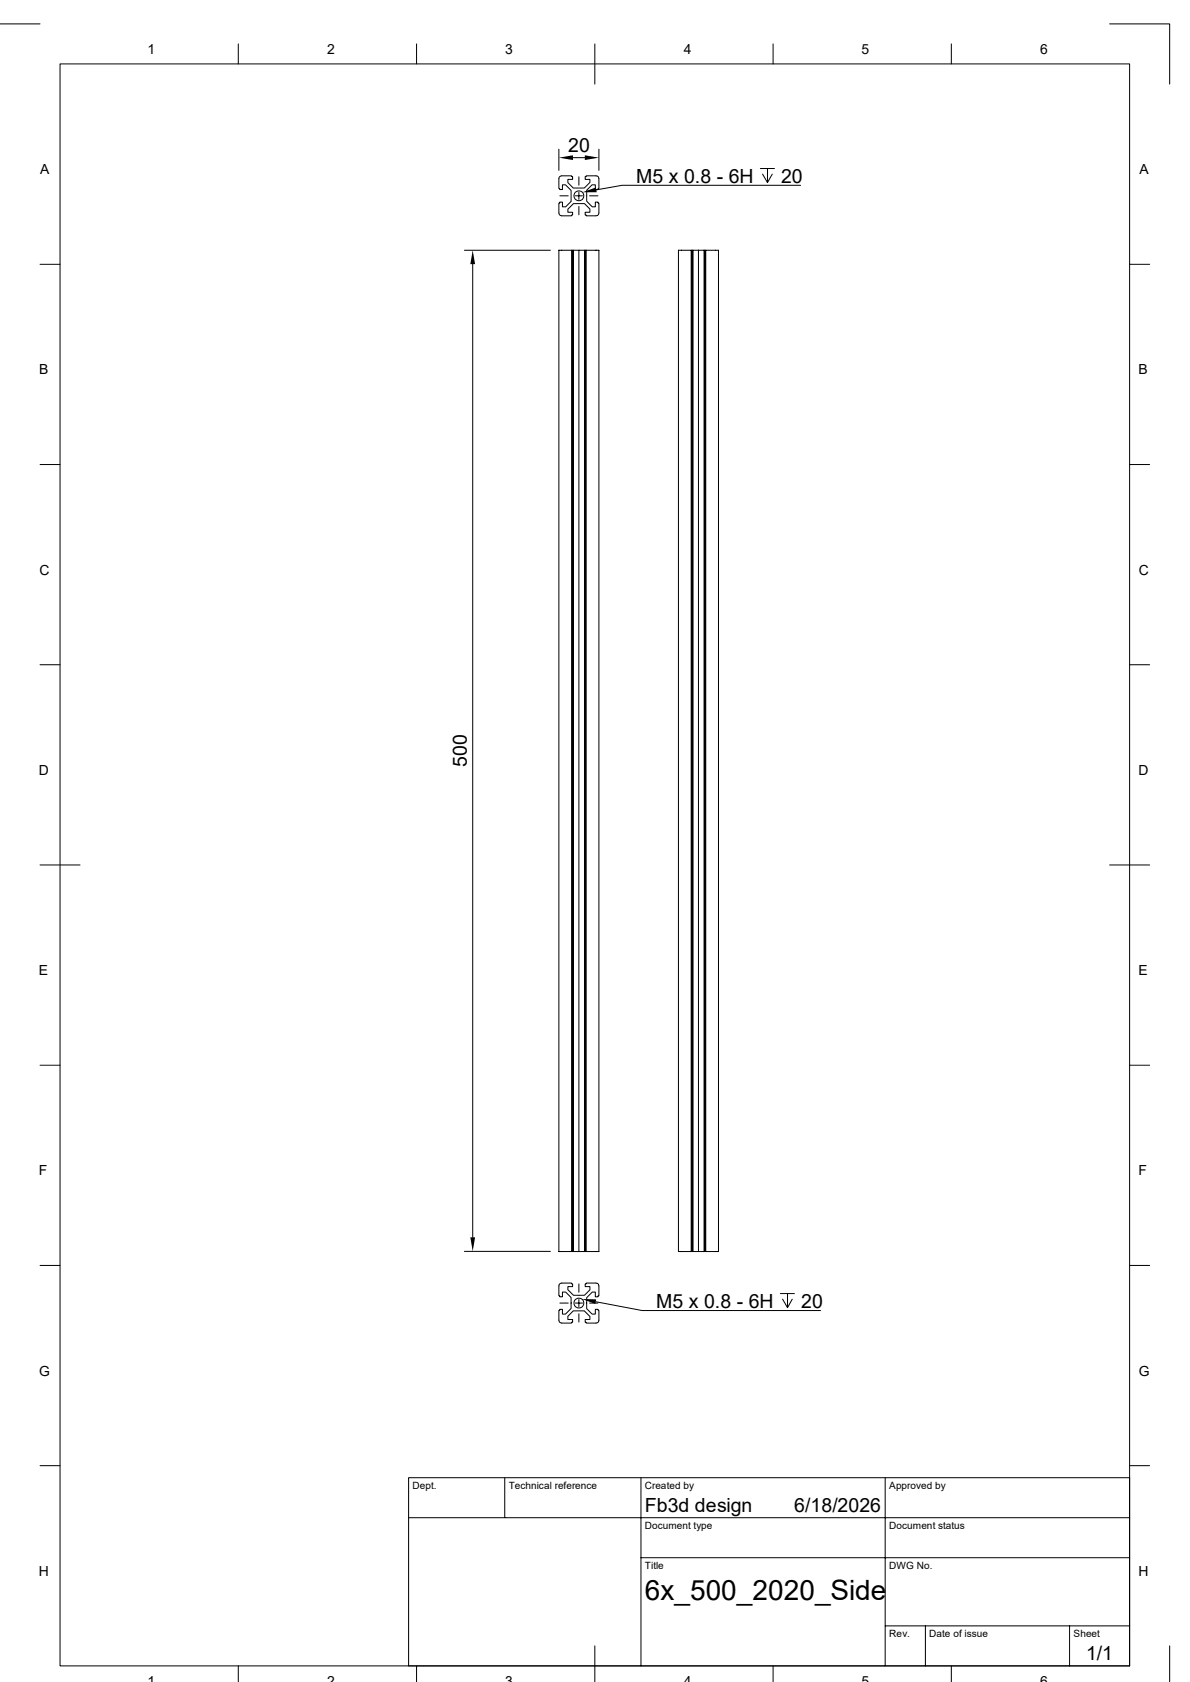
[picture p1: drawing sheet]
<svg xmlns="http://www.w3.org/2000/svg" width="297mm" height="420mm" viewBox="0 0 297 420" stroke-linecap="round" stroke-linejoin="round" font-family="sans-serif">
<g fill="none" stroke="#000" stroke-width=".25">
<path d="M0 6h10M15 16h266.9v400h-266.9zM59.5 11v5M104 11v5M148.5 11v10M193 11v5M237.4 11v5M276.9 6h15v15M139.5 37.3v5.2M143 39.4h3M149.5 37.3v5.2M139.7 44.1l.5-.2h2.5v.2h.2v.7h-1.2v.8l1.4 1.3h2.7l1.4-1.3v-.8h-1.2v-.7h.3v-.2h2.5l.6 .3 .1 2.9h-.2v.2h-.7v-1.2h-.8l-1.4 1.4v2.7l1.4 1.4h.8v-1.1h.7v.2h.2v2.5l-.4 .6-2.8 .1v-.2h-.2v-.7h1.1v-.8l-1.3-1.4h-2.8l-1.4 1.4v.8h1.2v.7h-.2v.2h-2.5l-.5-.2-.2-.5v-2.5h.2v-.2h.7v1.1h.8l1.3-1.3v-2.8l-1.4-1.4h-.7v1.2h-.7v-.2h-.2v-2.5z"/>
<path d="M139.7 48.9h2.1M143.6 48.9h1.8M144.5 44.2v2M144.5 48v1.8M144.5 51.6v2M147.2 48.9h2M189.8 42.1h3.5M191.6 42.1v3.5l-1.3-2.1M192.7 43.5l-1.1 2.1M199.8 46.3h-44.5l-6.5 1.1M10 66h5M115.9 62.5h21.5"/>
<path d="M118 66v242.9M142.7 62.5v250h.2M142.9 62.5v250h.2M143.1 62.5v250h1.4M144.5 62.5v250h1.4M145.9 62.5v250h.2M146.1 62.5v250h.2M146.3 62.5v250h3.2v-250h-10v250h3.2M172.5 62.5v250h.3M172.8 62.5v250h.2M173 62.5v250h1.3M174.3 62.5h5v250h-3.2v-250"/>
<path d="M174.3 62.5h-5v250h3.2M174.3 62.5v250h1.4M175.7 62.5v250h.2M175.9 62.5v250h.2M281.9 66h5M10 116h5M281.9 116h5M10 166h5M281.9 166h5M10 216h10M276.9 216h10M10 266h5"/>
<path d="M281.9 266h5M10 316h5M115.9 312.5h21.5M281.9 316h5M139.6 320.7l.6-.3h2.5v.2h.2v.7h-1.2v.7l1.4 1.4h2.8l1.3-1.3v-.8h-1.1v-.7h.2v-.2l2.8 .1 .4 .6v2.5h-.2v.2h-.7v-1.2h-.8l-1.4 1.4v2.8l1.4 1.3h.8v-1.2h.7v.3h.2v2.4l-.2 .6-.5 .2h-2.5v-.2h-.2v-.7h1.1v-.8l-1.4-1.4h-2.7l-1.4 1.4v.8h1.2v.7h-.2v.2h-2.5l-.5-.2-.2-.6v-2.4h.2v-.3h.7v1.2h.7l1.4-1.4v-2.7l-1.3-1.4h-.8v1.2h-.7v-.2h-.2zM139.7 325.4h2.1M142.5 325.4h.1M143.6 325.4h1.8M144.5 320.6v2.1M144.5 324.5v1.8M144.5 328v2.1M147.2 325.4h2"/>
<path d="M148.7 325l11.6 2.2h44.5M194.8 323h3.5M196.6 323v3.5l-1.3-2.1M197.7 324.4l-1.1 2.1M10 366h5M102 369h179.9v47h-179.9zM102 379h179.9M126 369v10M160 369v47M220.9 369v47M281.9 366h5M160 389h121.9"/>
<path d="M59.5 416v3.9M104 416v3.9M148.5 411v8.9M193 416v3.9M220.9 406h61M231 406v10M237.4 416v3.9M267 406v10M291.9 411v8.9"/>
<circle cx="144.5" cy="48.9" r="1.22"/>
<circle cx="144.5" cy="325.4" r="1.23"/>
</g>
<path d="M139.5 39.4l3.5-.6v1.2zM146 38.8l3.5 .6-3.5 .6zM145.4 48l3.3-1.2 .2 1.2zM118 62.5l.6 3.5h-1.2zM117.4 308.9h1.2l-.6 3.6zM145.2 324.4h3.6l-.2 1.2z" fill="#000"/>
<text font-size="7" x="161" y="399.5">6x_500_2020_Side</text>
<g font-size="4.9">
<text x="141.8" y="37.9">20</text>
<text x="158.8" y="45.6">M5 x 0.8 - 6H</text>
<text x="195" y="45.6">20</text>
<text x="116.5" y="191.5" transform="rotate(-90 116.5 191.5)">500</text>
<text x="163.7" y="326.5">M5 x 0.8 - 6H</text>
<text x="200" y="326.5">20</text>
<text x="161" y="377.5">Fb3d design</text>
<text x="198.2" y="377.5">6/18/2026</text>
<text x="271.1" y="414.6">1/1</text>
</g>
<g font-size="3.5">
<text x="36.8" y="13.5">1</text>
<text x="81.6" y="13.5">2</text>
<text x="126.1" y="13.5">3</text>
<text x="170.6" y="13.5">4</text>
<text x="215.1" y="13.5">5</text>
<text x="259.6" y="13.5">6</text>
<text x="10" y="43.5">A</text>
<text x="284.4" y="43.5">A</text>
<text x="9.7" y="93.5">B</text>
<text x="284.2" y="93.5">B</text>
<text x="9.8" y="143.5">C</text>
<text x="284.3" y="143.5">C</text>
<text x="9.7" y="193.5">D</text>
<text x="284.2" y="193.5">D</text>
<text x="9.7" y="243.5">E</text>
<text x="284.2" y="243.5">E</text>
<text x="9.7" y="293.5">F</text>
<text x="284.1" y="293.5">F</text>
<text x="9.8" y="343.5">G</text>
<text x="284.3" y="343.5">G</text>
<text x="9.7" y="393.5">H</text>
<text x="284.2" y="393.5">H</text>
<text x="36.8" y="420.9">1</text>
<text x="81.6" y="420.9">2</text>
<text x="126.1" y="420.9">3</text>
<text x="170.6" y="420.9">4</text>
<text x="215.1" y="420.9">5</text>
<text x="259.6" y="420.9">6</text>
</g>
<g font-size="2.5">
<text x="103" y="371.8">Dept.</text>
<text x="127" y="371.8">Technical reference</text>
<text x="161" y="371.8">Created by</text>
<text x="221.9" y="371.8">Approved by</text>
<text x="161" y="381.8">Document type</text>
<text x="221.9" y="381.8">Document status</text>
<text x="161" y="391.8">Title</text>
<text x="221.9" y="391.8">DWG No.</text>
<text x="222" y="408.8">Rev.</text>
<text x="231.9" y="408.8">Date of issue</text>
<text x="268" y="408.8">Sheet</text>
</g>
</svg>
